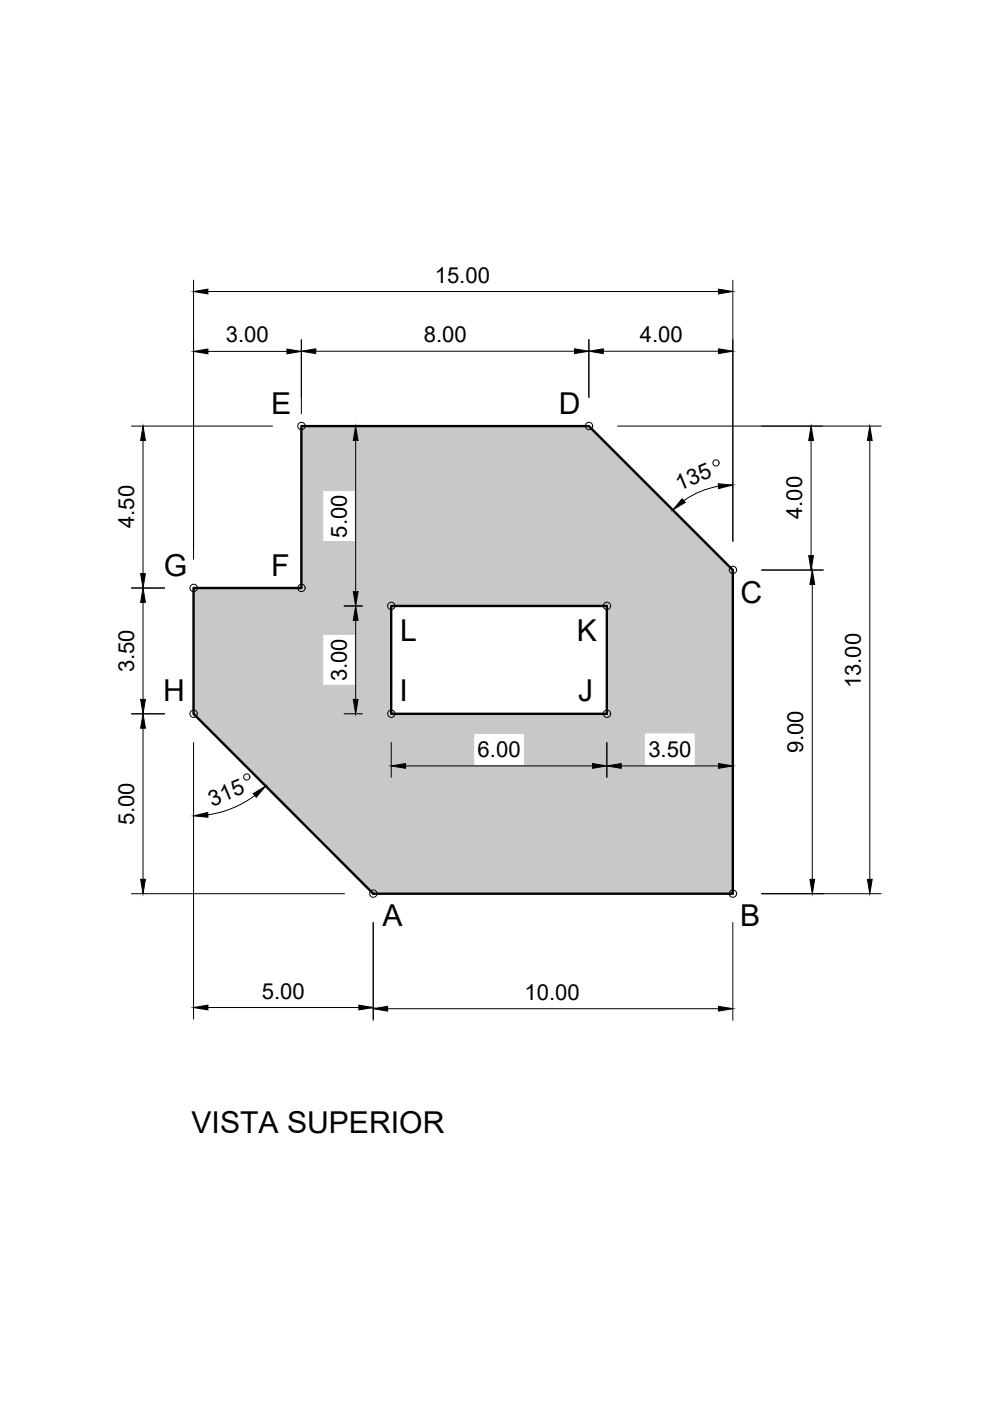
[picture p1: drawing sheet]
<svg xmlns="http://www.w3.org/2000/svg" width="210mm" height="297mm" viewBox="0 0 210 297" stroke-linecap="round" stroke-linejoin="round" font-family="sans-serif">
<!-- layer: cotas -->
<g fill="#c7c8ca" stroke="#c7c8ca" stroke-width=".21">
<path d="M63.9 90.3l74.6 13.7-13.6-13.7zM63.9 90.3l74.6 13.7h-74.6z"/>
<path d="M63.9 104l4.5 10.8v-10.8zM63.9 104l4.5 10.8h-4.5z"/>
<path d="M75.3 104l74 10.8-10.8-10.8zM75.3 104l74 10.8h-74z"/>
<path d="M63.9 114.8l91.5 6.1-6.1-6.1zM63.9 114.8l91.5 6.1h-91.5z"/>
<path d="M63.9 120.9l91.5 3.8v-3.8zM63.9 120.9l91.5 3.8h-91.5z"/>
<path d="M41 124.7l114.4 3.8v-3.8zM41 124.7l114.4 3.8h-114.4z"/>
<path d="M41 128.5l41.9 6v-6zM41 128.5l41.9 6h-41.9z"/>
<path d="M41 134.5l27.4 10.8v-10.8zM41 134.5l27.4 10.8h-27.4z"/>
<path d="M75.3 134.5l7.6 10.8v-10.8zM75.3 134.5l7.6 10.8h-7.6z"/>
<path d="M128.7 128.5l26.7 22.8v-22.8zM128.7 128.5l26.7 22.8h-26.7z"/>
<path d="M41 145.3l41.9 6v-6zM41 145.3l41.9 6h-41.9z"/>
<path d="M41 151.3l114.4 4.1v-4.1zM41 151.3l114.4 4.1h-110.3z"/>
<path d="M45.1 155.4h91.5zM45.1 155.4h91.5z"/>
<path d="M111.2 155.4l25.4 6.9v-6.9zM111.2 155.4l25.4 6.9h-25.4z"/>
<path d="M147.4 155.4l8 6.9v-6.9zM147.4 155.4l8 6.9h-8z"/>
<path d="M45.1 155.4l55.3 6.9v-6.9zM45.1 155.4l55.3 6.9h-48.4z"/>
<path d="M111.2 162.3h44.2zM111.2 162.3h44.2z"/>
<path d="M52 162.3l103.4 27.2v-27.2zM52 162.3l103.4 27.2h-76.3z"/>
</g>
<path d="M63.9 90.3h61l30.5 30.6v68.6h-76.3l-38.1-38.2v-26.6h22.9zM82.9 128.5h45.8v22.8h-45.8z" fill="none" stroke="#000" stroke-width=".51"/>
<!-- layer: cotas -->
<g fill="none" stroke="#000" stroke-width=".21">
<path d="M41 59.4v59.2M155.4 59.4v55.4M44.1 74.5h16.7M44.1 61.8h108.2M63.9 72v15.7M66.9 74.5h54.9M124.9 72v12.2M127.9 74.5h24.4M27.9 90.3h29.9M30.3 93.4v28.2M73 90.3h.3M75.4 93.4v32"/>
<path d="M131 90.3h55.8M172 93.4v24.4M184.4 93.4v93M152.4 103.1a18 18 0 0 0-7.4 3M27.9 124.7h7M30.3 127.7v20.6M73 128.5h3.8M75.4 131.5v16.8M161.5 120.9h13.1M172.2 123.9v62.5M27.9 151.3h7M30.3 154.4v32"/>
<path d="M41 157.4v58.7M73 151.3h3.8M82.9 157.4v7.4M128.7 157.4v7.4M155.4 149.8v15M54.1 168.6a21.7 21.7 0 0 1-10 4.2M86 162.4h39.6M131.7 162.4h20.6M27.9 189.5h45.1M79.1 195.6v20.7M155.4 195.6v20.7M161.5 189.5h25.3"/>
<path d="M44.1 213.6h32M82.2 213.9h70.1"/>
<circle cx="63.9" cy="90.3" r=".78"/>
<circle cx="124.9" cy="90.3" r=".78"/>
<circle cx="41.1" cy="124.7" r=".78"/>
<circle cx="63.9" cy="124.7" r=".78"/>
<circle cx="83" cy="128.5" r=".78"/>
<circle cx="128.7" cy="128.5" r=".78"/>
<circle cx="155.4" cy="120.8" r=".78"/>
<circle cx="41.1" cy="151.3" r=".78"/>
<circle cx="83" cy="151.3" r=".78"/>
<circle cx="128.7" cy="151.3" r=".78"/>
<circle cx="79.2" cy="189.5" r=".78"/>
<circle cx="155.4" cy="189.5" r=".78"/>
</g>
<g fill="#000" stroke="#000" stroke-width=".21">
<path d="M41 74.5l3.1-.5v1zM41 61.8l3.1-.5v1zM60.8 74l3.1 .5-3.1 .5zM63.9 74.5l3-.5v1zM121.8 74l3.1 .5-3.1 .5zM124.9 74.5l3-.5v1zM152.3 74l3.1 .5-3.1 .5zM152.3 61.3l3.1 .5-3.1 .5zM30.3 90.3l.5 3.1h-1zM75.4 90.3l.5 3.1h-1zM172 90.3l.5 3.1h-1zM184.4 90.3l.5 3.1h-1z"/>
<path d="M144.6 105.7l.7 .8-2.7 1.6zM152.3 102.6l3.1 .2-3 .8zM171.5 117.8h1l-.5 3.1zM30.3 124.7l.5 3h-1zM29.8 121.6h1l-.5 3.1zM74.9 125.4h1l-.5 3.1zM75.4 128.5l.5 3h-1zM172.2 120.9l.5 3h-1zM29.8 148.3h1l-.5 3zM30.3 151.3l.5 3.1h-1zM74.9 148.3h1l-.5 3zM41 173l3-.7 .1 1z"/>
<path d="M53.7 168.3l2.6-1.6-2 2.3zM82.9 162.4l3.1-.5v1zM125.6 161.9l3.1 .5-3.1 .5zM128.7 162.4l3-.5v1zM152.3 161.9l3.1 .5-3.1 .5zM29.8 186.4h1l-.5 3.1zM171.7 186.4h1l-.5 3.1zM183.9 186.4h1l-.5 3.1zM41 213.6l3.1-.5v1zM76.1 213.1l3 .5-3 .5zM79.1 213.9l3.1-.5v1zM152.3 213.4l3.1 .5-3.1 .5z"/>
</g>
<!-- layer: texto -->
<g fill="none" stroke="#000" stroke-width=".21">
<circle cx="151.8" cy="98.1" r=".66"/>
<circle cx="52.3" cy="164.7" r=".66"/>
</g>
<g font-size="6.4">
<text x="57.5" y="87.8">E</text>
<text x="118.5" y="87.8">D</text>
<text x="34.8" y="122.1">G</text>
<text x="57.5" y="122">F</text>
<text x="157" y="127.8">C</text>
<text x="84.9" y="136">L</text>
<text x="122.3" y="136">K</text>
<text x="34.6" y="148.7">H</text>
<text x="84.7" y="148.7">I</text>
<text x="122.6" y="148.7">J</text>
<text x="81.1" y="196.4">A</text>
<text x="156.9" y="196.4">B</text>
<text x="40.6" y="240.1">VISTA SUPERIOR</text>
</g>
<g font-size="4.7">
<text x="92.2" y="59.9">15.00</text>
<text x="47.9" y="72.6">3.00</text>
<text x="89.8" y="72.6">8.00</text>
<text x="135.7" y="72.6">4.00</text>
<text x="144" y="104" transform="rotate(-22 144 104)">135</text>
<text x="28.4" y="112" transform="rotate(-90 28.4 112)">4.50</text>
<text x="73.5" y="114" transform="rotate(-90 73.5 114)">5.00</text>
<text x="170.1" y="110.1" transform="rotate(-90 170.1 110.1)">4.00</text>
<text x="28.4" y="142.5" transform="rotate(-90 28.4 142.5)">3.50</text>
<text x="73.5" y="144.4" transform="rotate(-90 73.5 144.4)">3.00</text>
<text x="182.5" y="145.9" transform="rotate(-90 182.5 145.9)">13.00</text>
<text x="101.3" y="160.5">6.00</text>
<text x="137.5" y="160.5">3.50</text>
<text x="170.3" y="159.7" transform="rotate(-90 170.3 159.7)">9.00</text>
<text x="45" y="171.1" transform="rotate(-23 45 171.1)">315</text>
<text x="28.4" y="175" transform="rotate(-90 28.4 175)">5.00</text>
<text x="55.5" y="211.8">5.00</text>
<text x="111.2" y="212">10.00</text>
</g>
</svg>
